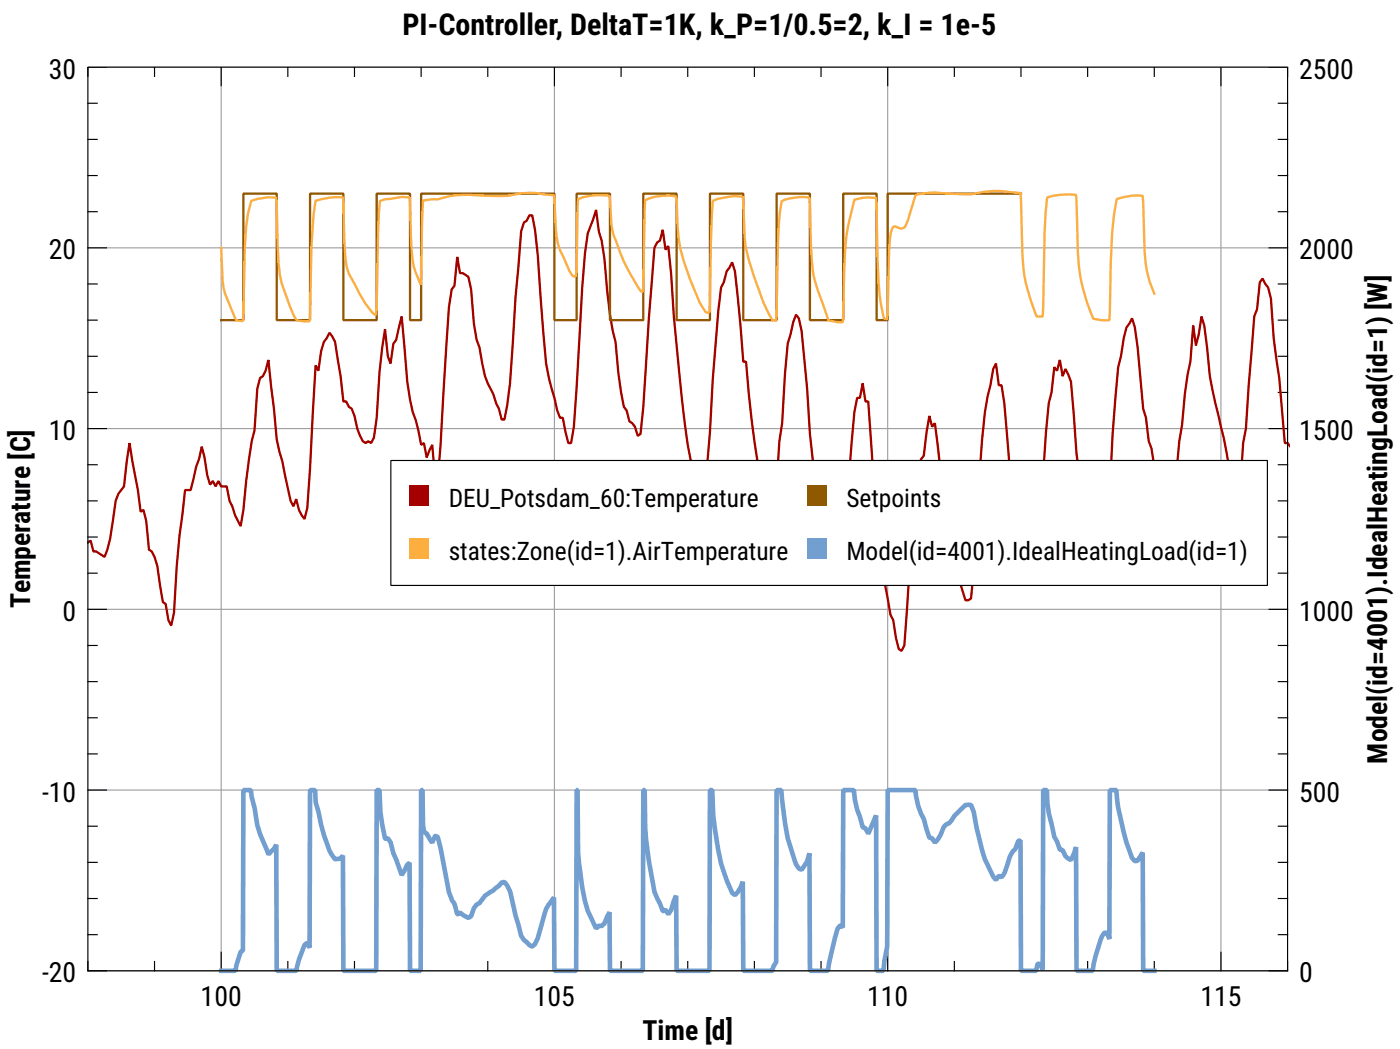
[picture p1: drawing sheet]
<svg xmlns="http://www.w3.org/2000/svg" width="160mm" height="120mm" viewBox="0 0 160 120" stroke-linecap="round" stroke-linejoin="round" font-family="sans-serif">
<path d="M10.1 7.7h137.2M25.3 7.7v103.3M63.4 7.7v103.3M101.6 7.7v103.3M139.7 7.7v103.3M10.1 28.3h137.2M10.1 49h137.2M10.1 69.7h137.2M10.1 90.3h137.2M10.1 111h137.2" fill="none" stroke="#a0a0a4" stroke-width=".13"/>
<g fill="none" stroke="#000" stroke-width=".13">
<path d="M10.1 15.9h1M10.1 11.8h1M12.2 7.7h-2.1v1M17.7 7.7v1M25.3 7.7v2.1M32.9 7.7v1M40.6 7.7v1M48.2 7.7v1M55.8 7.7v1M63.4 7.7v2.1M71.1 7.7v1M78.7 7.7v1"/>
<path d="M86.3 7.7v1M93.9 7.7v1M101.6 7.7v2.1M109.2 7.7v1M116.8 7.7v1M124.4 7.7v1M132.1 7.7v1M139.7 7.7v2.1M145.2 7.7h2.1v1M146.2 15.9h1.1M146.2 11.8h1.1M10.1 36.6h1"/>
<path d="M10.1 32.5h1M10.1 24.2h1M10.1 20.1h1M10.1 28.3h2.1M145.2 28.3h2.1M146.2 36.6h1.1M146.2 32.5h1.1M146.2 24.2h1.1M146.2 20.1h1.1M10.1 57.3h1M10.1 53.1h1M10.1 44.9h1"/>
<path d="M10.1 40.7h1M10.1 49h2.1M145.2 49h2.1M146.2 57.3h1.1M146.2 53.1h1.1M146.2 44.9h1.1M146.2 40.7h1.1M10.1 77.9h1M10.1 73.8h1M10.1 65.5h1M10.1 61.4h1M10.1 69.7h2.1"/>
<path d="M145.2 69.7h2.1M146.2 77.9h1.1M146.2 73.8h1.1M146.2 65.5h1.1M146.2 61.4h1.1M10.1 98.6h1M10.1 94.5h1M10.1 86.2h1M10.1 82.1h1M10.1 90.3h2.1M145.2 90.3h2.1M146.2 98.6h1.1"/>
<path d="M146.2 94.5h1.1M146.2 86.2h1.1M146.2 82.1h1.1M10.1 109.9v1.1h2.1M10.1 106.9h1M10.1 102.7h1M17.7 109.9v1.1M25.3 108.9v2.1M32.9 109.9v1.1M40.6 109.9v1.1M48.2 109.9v1.1M55.8 109.9v1.1"/>
<path d="M63.4 108.9v2.1M71.1 109.9v1.1M78.7 109.9v1.1M86.3 109.9v1.1M93.9 109.9v1.1M101.6 108.9v2.1M109.2 109.9v1.1M116.8 109.9v1.1M124.4 109.9v1.1M132.1 109.9v1.1M139.7 108.9v2.1M146.2 106.9h1.1"/>
<path d="M146.2 102.7h1.1M147.3 109.9v1.1h-2.1"/>
</g>
<path d="M147.6 51.1l-.3-.4h-.3l-.7-7.5-.6-4.5-.3-4.6-.3-1.2-.7-1-.3 .4-.3 3.1-.3 .8-1 12.8-.3 1.7-.3 4.9-.3 3.1-.7-2.3a58.2 58.2 0 0 0-1.9-10.3l-.6-3.1-.6-5.8-.3-1-.4 2.1-.3 1.2-.3-2.3-.3 4.2-.3 1.4-.4 2.3-.9 8.9-.3 2.2-.3 .7-.4-1.9h-.3l-.3 1h-.3l-.3-.6-.7-4.1-.3-.8-.3-2.7-.3-1.1-.7-7-.3-2.3-.3-1-.6 1-1 4.6-.6 7.6-.7 11.6-.3 2.3-.3 .8-.6-1.2-.7-2.5h-.3l-1.2-8.7-.7-8.3-.6-1.4-.3 .8-.4-1.8-.3 1.2-.3-.4-.3 2.9-.3 1.2-.3 3.3-.7 10.8-.3 3.7-.3 .6-.6-1.4-.7-1.9-.3-1.2h-.3l-.3-3.1-.4-1.1-.3-2-.6-7.7-.3-2.1h-.3l-.4-2.4-.3 .6-.9 4.9-.3 3.1-.7 8.7-.3 6.4-.3 3.1-.3 .2h-.4l-1.2-4.5-.7-3.7-.3-.9-.3-1.8-.3-3.9-.6-5.4-.4 .4-.3-1.2-.6 4.5-.3 .4-.4 1.3a195.5 195.5 0 0 0-1.2 15.7l-.3 4.3-.4 .6-.3-.2-.3-1.2-.3-2.1-.3-.6a121.8 121.8 0 0 1-1.9-15.3l-.7-9.1h-.3l-.3-2.1-.3 1.7h-.3l-.4 1.6-1.5 18.2-.4 1.3-.3-1.3-1.6-8.9-.3-1-.3-1.8-.3-1.1-.3-2.9-.4-5.1-.6-6.7-.3-1.4-.3-.4-.4 .8-.6 2.5-.3 3.5-.3 5.6-.3 2.1-.4 4.9-.6 1.5h-.3l-.3-.7-.3-.2-.7-3.5a130.4 130.4 0 0 1-1.3-11.1h-.3l-.3-4.2-.6-6.2-.3-1-.7 1-.3 1.3-.3 .6-.3 2.7-.7 7.8-.3 6-.3 3.7-.3 2.3-.3 .2-.4 .4-.3-1.6-.3-.8a37 37 0 0 1-1.3-7.7l-.9-9.7-.3-5-.3-3.1-.4 .4-.3-2.2-.3 1.2-.3 .2-.3 .6-.7 8.1-.6 10.1-.3 3.1-.3 .2-.4-1-.3-.4-.3-.2-.3-1.3-.3-.4-.3-1.6-.4-2.3-.3-3.5-.3-1.3-.3-1.8-.7-6.4-.3-2.1-.3-1-.3-2.5-1 2.7-.3 2.3-.3 3.9-.9 15.9-.4 1.9h-.3l-.6-2.9h-.3l-.4-.9-.3-1.4a25.2 25.2 0 0 1-1.2-7.4l-.7-8.9-.3-2.9-.3-1.7h-.3l-.3 .6-.4 .2-.3 1.1a409.9 409.9 0 0 0-1.3 17.3l-.3 2.5-.3 1.7h-.3l-.3-1.3-.3-.6-.4-1-.9-2.1-.7-3.3-.3-.8-.3-1.9-.3-3.9-.3-1.5-.7-.4h-.3l-.3-1.8-.3 3.3-.3 .4-.3 2.1-1 15.7-.3 3.9-.3-.2-.4-3.7-.6 1.4-.3-1.6-.3 .2-.7-2.9-.3-.9-.6-3.5-.6-7.4-.7 2.7-.3 .4-.3 2.3-.3-.9-.4-3.1-.6 5-.3 5.2-.3 2.2-.3 .7-.4-.2-.3 .2-.3-.2-.6-1.5-.3-1.4-.4-.9-.3-.2-.3-.6h-.3l-.3-2.9-.7-3.9-.6-1-.6 1-.4 1-.3 2.3-.3-.6-.9 16.3-.4 1.2-.6-1-.3-1.2-.3 .8-.4-.6-.9-4.6-.3-1-.3-1.5-1-9-.3 1.2-.3 .6-.3 .2-.4 1.3-.3 4.7-.3 1.3-.3 2-.7 5.8-.3 1.9-.6-1.3-.3-1-.3-.6-.4-1.7h-.6l-.3-.6-.3 .6-.3-.6-.4 .4-.3-1-.3-2.1-.3-1.2-1.3 4.9h-.6l-.7 5.2-.3 3.5-.3 5.4-.3 1.4-.3-.6-.4-1.8-.3-.3-.6-4.1-.3-1-.3-.6-.4-.2-.3-3.4-.3-1.2-.3 .2-.3-2.5-1-5.3-.6 4.9-.7 .8-.3 .9-.6 4.3-.3 1.3-.3 .8-1-.6h-.3l-.3-1.3-.4 .3" fill="none" stroke="#a40000" stroke-width=".26"/>
<path d="M116.8 22.1h-15.2v14.5h-1.3v-14.5h-3.8v14.5h-3.8v-14.5h-3.9v14.5h-3.8v-14.5h-3.8v14.5h-3.8v-14.5h-3.8v14.5h-3.8v-14.5h-3.8v14.5h-2.6v-14.5h-15.2v14.5h-1.3v-14.5h-3.8v14.5h-3.8v-14.5h-3.8v14.5h-3.8v-14.5h-3.9v14.5h-2.5" fill="none" stroke="#8f5902" stroke-width=".26"/>
<path d="M25.3 28.3l.2 3.7 .2 1.5 1.3 3.1 .8 .1 .2-8.4 .2-2.4 .2-1.5 .3-1.4a6.5 6.5 0 0 1 2.9-.4 94.1 94.1 0 0 0 .4 8.9 18.6 18.6 0 0 0 1.9 5.1l.9 .2 .6-.1a138.8 138.8 0 0 1 .5-12.3l.2-1.5a9.3 9.3 0 0 1 3.1-.4l.2 5a10.2 10.2 0 0 0 .5 3.8l.7 1.2a13.3 13.3 0 0 0 2.2 3.5h.2l.1-1 .2-8.6 .2-3.4 .5-.2 2-.3 .9 .1v.6a34.7 34.7 0 0 0 .4 7.2l.8 2.1 .3-9.6 1.7-.1 1.6-.4a11.2 11.2 0 0 1 3.8 0 14.6 14.6 0 0 0 4.1-.3 7.7 7.7 0 0 1 2.8 .1l1 .1a28.2 28.2 0 0 0 .5 5.7l1.2 2.9 .3 .6 .3 .1 .2-.1 .1-.7 .1-8 .6-.3 1.5-.2 1.5 .1a18.3 18.3 0 0 0 .5 4.5 23.8 23.8 0 0 0 3.1 6.4l.2 .1 .1-.9 .2-9.6a5.5 5.5 0 0 1 3.6-.5 42 42 0 0 0 .4 6 35 35 0 0 0 2.3 6.2l.6 1 .2 .2 .3-.1 .1-7.9 .2-4.8 .7-.3a7.3 7.3 0 0 1 2.8-.2l.3 5.7a38.2 38.2 0 0 0 2.7 7.8l.4 .6 .4 .1 .2-9.1 .2-3.3 .2-1.3a5.5 5.5 0 0 1 3.2-.4l.1 .7a48.3 48.3 0 0 0 .4 8.2l.5 1.8 1.2 3.3 1 .2h.6a122.4 122.4 0 0 1 .4-9.9l.9-4.1a5.1 5.1 0 0 1 2.5-.2l.1 1a75.5 75.5 0 0 0 .5 11.1l.3 1.7 .4 .1 .3-9.3 .3-1.1 .2-.2a1.13 1.13 0 0 0 1.2 .1l.3-.7 1-3a8.1 8.1 0 0 1 3.2-.2l3.1 .1a13.4 13.4 0 0 1 5.6-.1l.3 6.9a18.5 18.5 0 0 0 1.6 7.2h.7l.2-9.6 .1-2.1 .2-1.9a7.4 7.4 0 0 1 3.3-.3l.2 6.6a19.7 19.7 0 0 0 1.8 7.5l.8 .2h1a140.1 140.1 0 0 1 .5-12.1l.4-1.7a7.1 7.1 0 0 1 2.9-.4l.2 6.2a12.8 12.8 0 0 0 1.2 5" fill="none" stroke="#fcaf3e" stroke-width=".26"/>
<path d="M25.3 111h1.6l.2-.7 .4-1.4 .3-.2v-18.4h.9l.1 .9 .3 1.1a14 14 0 0 0 1.5 5.1l.1 .3 .6-.6 .3-.5 .1 14.4h2.2a12.3 12.3 0 0 1 .9-2.9l.4-.3 .2 .6 .1-18.1h.6v1.3l.3 1.2a17 17 0 0 0 1.6 5l.3 .5 .7-.1 .2-.4 .1 13.2h3.7l.1-20.7h.3a18.9 18.9 0 0 0 .7 5.6l.3-.1 .3 .5 .3 1.3 1 2.4 .6-1.1 .3-.3v12.4h1.2l.1-20.7h.1l.1 4 .1 .7 .2 .2 .1 .1 .6 1.1 .4-.8 .3 .1 .3 1.3 1 5 .3 1 .3 .3 .3 1.2 .3-.2 1 .7 .3-.2 .3-1 .3-.4 .3-.1 .7-.9 .9-.6 1-.9 .3-.1a2.27 2.27 0 0 1 .7 1.3l1.2 4.9 .3 .5 .7 .6 .3 .1 .3-.3 .3-.6 .8-2.9a3.6 3.6 0 0 1 1.1-1.8v8.4h2.5l.1-20.7h.1v7.1a29.9 29.9 0 0 0 1.1 6.7l1 2.1 .3-.3h.3l.3-.3 .6-1.3 .1 6.7h3.7l.1-20.7h.2a44.8 44.8 0 0 0 1.1 11.6l.9 2.3 .3-.2 .4 .5 .3-.4 .6-1.7v8.6h3.8v-20.7h.3a39.5 39.5 0 0 0 1 8.4l.6 1.9 .7 1.5 .3 .2 .6-.8 .3-.7v10.2h3.3l.2-.5 .3-.5v-19.7h.6a29.3 29.3 0 0 0 1.7 8.5l.3 .5 .3 .1 .6-.9 .3-.9 .1 13.4h2a34.3 34.3 0 0 1 1.1-4.8l.4-.4 .2 .3 .1-15.8h1.2l.1 1.1 .3 1.2 .6 2 .3 .1 .3 .6 .9-2.1 .1 17.8h.8l.1-1.1 .3-1.7 .1-17.9h3.1a7.4 7.4 0 0 0 1 3.3l.6 2.2 .3 .1 .4 .4 .6-.8 .4-.9 .2-.3 .4-.2a7.8 7.8 0 0 1 1.8-2l.7-.1 .3 .9a21 21 0 0 0 2.2 7.3l.3 .4 .4-.5 .3 .2a3.4 3.4 0 0 0 .7-1.7l.2-.7 .3-.5 .4-.3 .3-.9 .2-.1 .1 14.9h1.7l.3-.8h.2l.3 .7v-20.6h.5v1.5l.2 1.2 .6 2.7 .3 .5 .3 1h.4l.3 .7 .6 .4 .6-1.4 .1 14.1h1.8a10.4 10.4 0 0 1 1.3-4.3h.3l.3 .7 .1-17.1h.7a24.4 24.4 0 0 0 1.8 7.8l.3 .4 .3-.1 .6-.9 .1 13.5h1.3" fill="none" stroke="#729fcf" stroke-width=".53"/>
<path d="M44.7 52.7h100.3v14.2h-100.3z" fill="#fff" stroke="#000" stroke-width=".13"/>
<path d="M46.8 55.4h2.3v2.4h-2.3z" fill-rule="evenodd" fill="#a40000"/>
<path d="M92.3 55.4h2.3v2.4h-2.3z" fill-rule="evenodd" fill="#8f5902"/>
<path d="M46.8 61.5h2.3v2.4h-2.3z" fill-rule="evenodd" fill="#fcaf3e"/>
<path d="M92.3 61.5h2.3v2.4h-2.3z" fill-rule="evenodd" fill="#729fcf"/>
<path d="M10.1 7.7h137.2v103.3h-137.2z" fill="none" stroke="#000" stroke-width=".13"/>
<text font-size="3.4" x="46" y="4">PI-Controller, DeltaT=1K, k_P=1/0.5=2, k_I = 1e-5</text>
<g font-size="3.2">
<text x="5.6" y="9">30</text>
<text x="148.6" y="9">2500</text>
<text x="5.6" y="29.7">20</text>
<text x="148.6" y="29.7">2000</text>
<text x="5.6" y="50.3">10</text>
<text x="148.6" y="50.3">1500</text>
<text x="3.4" y="69.6" transform="rotate(-90 3.4 69.6)">Temperature [C]</text>
<text x="7.2" y="71">0</text>
<text x="148.6" y="71">1000</text>
<text x="158.7" y="87.3" transform="rotate(-90 158.7 87.3)">Model(id=4001).IdealHeatingLoad(id=1) [W]</text>
<text x="4.8" y="91.7">-10</text>
<text x="148.6" y="91.7">500</text>
<text x="4.8" y="112.3">-20</text>
<text x="148.6" y="112.3">0</text>
<text x="23" y="115">100</text>
<text x="61.1" y="115">105</text>
<text x="73.5" y="118.9">Time [d]</text>
<text x="99.2" y="115">110</text>
<text x="137.3" y="115">115</text>
</g>
<g font-size="2.9">
<text x="51.3" y="57.9">DEU_Potsd</text>
<text x="63.9" y="57.9">am_60:Temperature</text>
<text x="96.8" y="57.9">Setp</text>
<text x="102" y="57.9">oints</text>
<text x="51.3" y="64">states:Zon</text>
<text x="63.5" y="64">e(id=1).AirTemperature</text>
<text x="96.8" y="64">Mod</text>
<text x="101.9" y="64">el(id=4001).IdealHeatingLoad(id=</text>
<text x="140.4" y="64">1)</text>
</g>
</svg>
